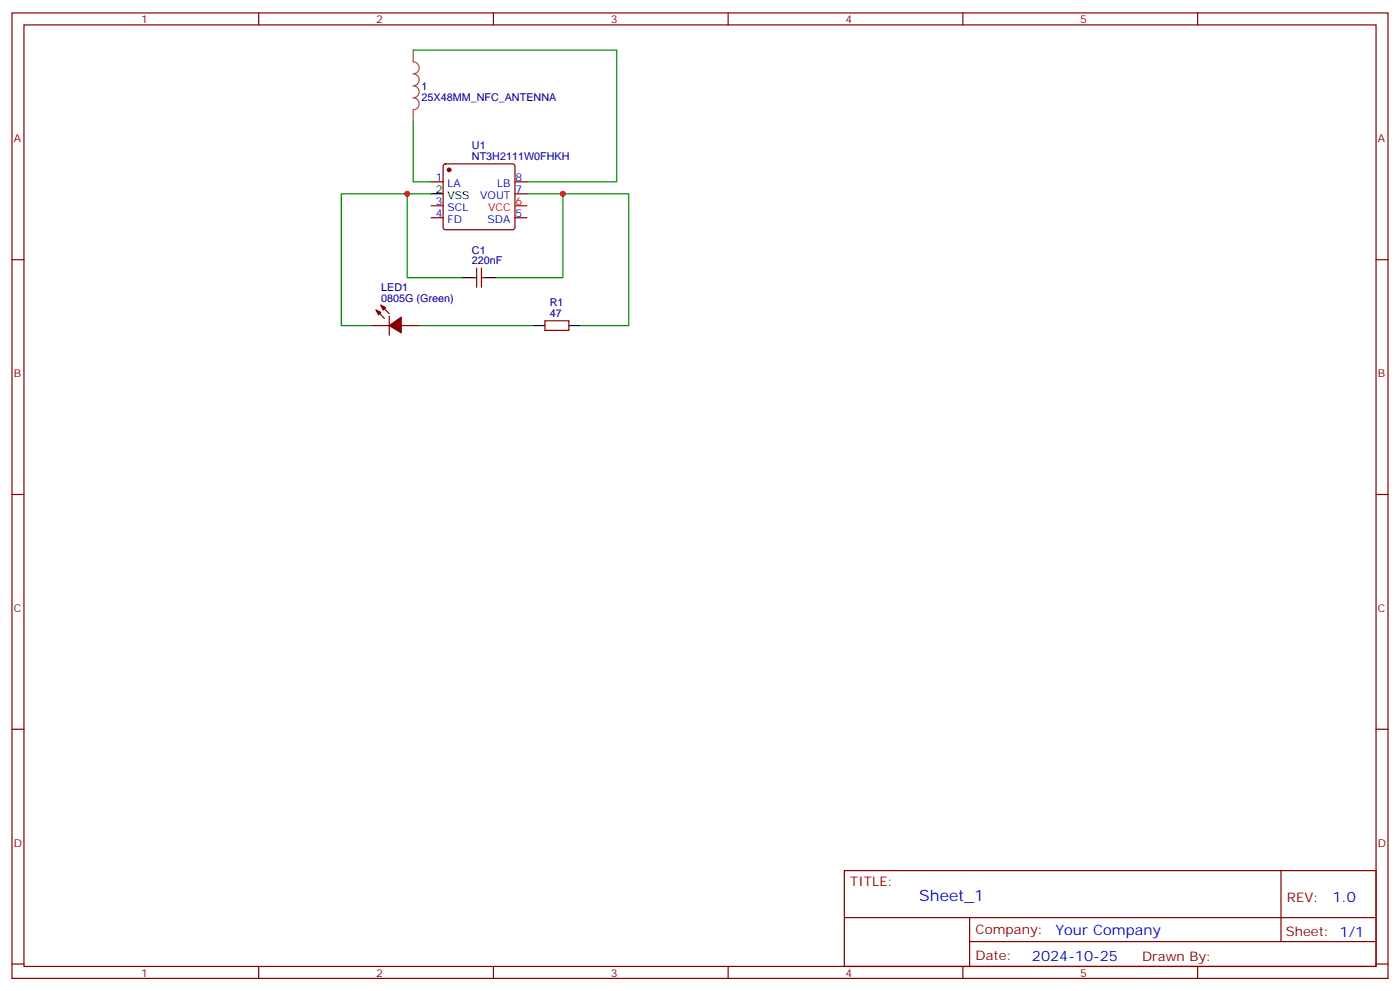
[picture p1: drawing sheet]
<svg xmlns="http://www.w3.org/2000/svg" width="412mm" height="292mm" viewBox="0 0 412 292" stroke-linecap="round" stroke-linejoin="round" font-family="sans-serif">
<g fill="none" stroke="#870000" stroke-width=".35">
<path d="M3.5 3.8h405.4v284.3h-405.4zM7.1 7.3h398.2v277.3h-398.2zM76.2 3.8v3.5M145.3 3.8v3.5M214.5 3.8v3.5M283.6 3.8v3.5M352.8 3.8v3.5M127 53.6h3.5M130.8 48.5l.4-.2h19.8l.5 .2 .2 .5v18l-.2 .5-.5 .2h-19.8l-.5-.3-.2-.4v-18zM151.7 53.6h3.5M151.7 57.1h3.5M3.5 76.5h3.6"/>
<path d="M127 64.1h3.5M127 60.6h3.5M140.4 79v5.6M141.8 79v5.6M151.7 64.1h3.5M405.3 76.5h3.6M109.4 95.9h5.3M110.8 91.3l2.4 2.5M112.2 89.9l2.5 2.5M114.7 93.1v5.6M118.2 95.9h5.3M139.3 81.8h1.1"/>
<path d="M141.8 81.8h1.1M160.5 94.5h7.1v2.8h-7.1zM3.5 145.6h3.6M405.3 145.6h3.6M3.5 214.8h3.6M405.3 214.8h3.6M248.7 256.4h156.6v28.2h-156.6zM377.3 256.4v20.9M248.7 270.2h156.5M285.6 277.3h119.6M285.6 270.2v14.2M3.5 283.9h3.6"/>
<path d="M76.2 284.6v3.5M145.3 284.6v3.5M214.5 284.6v3.5M283.6 284.6v3.5M352.8 284.6v3.5M405.3 283.9h3.6"/>
</g>
<path d="M151.7 60.6h3.5" fill="none" stroke="#f00" stroke-width=".35"/>
<path d="M127 57.1h3.5M135.8 81.8h3.5M142.9 81.8h3.5M157 95.9h3.5M167.6 95.9h3.5" fill="none" stroke="#000" stroke-width=".35"/>
<g fill="#870000" stroke="#870000" stroke-width=".35">
<path d="M110.8 91.3l1.4 .7-.7 .7z"/>
<path d="M112.2 89.9l1.4 .7-.7 .7z"/>
<path d="M114.7 95.9l3.5-2.5v4.6z"/>
<circle cx="132.3" cy="50" r=".53"/>
</g>
<path d="M121.7 14.7v3.5a1.76 1.76 0 0 1 1.8 1.8 1.76 1.76 0 0 1-1.8 1.7 1.76 1.76 0 0 1 1.8 1.8 1.76 1.76 0 0 1-1.8 1.8 1.76 1.76 0 0 1 1.8 1.7 1.76 1.76 0 0 1-1.8 1.8 1.76 1.76 0 0 1 1.8 1.8 1.76 1.76 0 0 1-1.8 1.7M121.7 32.4v3.5" fill="none" stroke="#a64a4a" stroke-width=".35"/>
<path d="M121.7 14.7h60v38.9h-26.5M121.7 35.9v17.7h5.3M119.9 57.1h-19.4v38.8h8.9M127 57.1h-7.1v24.7h15.9M155.2 57.1h10.6v24.7h-19.4M165.8 57.1h19.4v38.8h-14.1M123.5 95.9h33.5" fill="none" stroke="#008700" stroke-width=".35"/>
<g fill="#c00">
<circle cx="119.9" cy="57.1" r=".88"/>
<circle cx="165.8" cy="57.1" r=".88"/>
</g>
<text font-size="4.6" fill="#00f" x="270.8" y="265.4">Sheet_1</text>
<g font-size="4.2" fill="#00f">
<text x="392.5" y="265.7">1.0</text>
<text x="310.9" y="275.2">Your Company</text>
<text x="304" y="283">2024-10-25</text>
</g>
<g font-size="3.9" fill="#800">
<text x="250.5" y="261">TITLE:</text>
<text x="379.1" y="265.7">REV:</text>
<text x="287.4" y="275.2">Company:</text>
<text x="378.7" y="275.8">Sheet: 1/1</text>
<text x="287.4" y="282.9">Date:</text>
<text x="336.4" y="282.9">Draw</text>
<text x="346.6" y="282.9">n By:</text>
</g>
<g font-size="3.2" fill="#800">
<text x="41.6" y="6.8">1</text>
<text x="110.8" y="6.8">2</text>
<text x="179.9" y="6.8">3</text>
<text x="249.1" y="6.8">4</text>
<text x="318.2" y="6.8">5</text>
<text x="4.1" y="41.9">A</text>
<text x="405.9" y="41.9">A</text>
<text x="4.1" y="111.1">B</text>
<text x="405.9" y="111.1">B</text>
<text x="4.1" y="180.2">C</text>
<text x="405.9" y="180.2">C</text>
<text x="4.1" y="249.3">D</text>
<text x="405.9" y="249.3">D</text>
<text x="41.6" y="287.6">1</text>
<text x="110.8" y="287.6">2</text>
<text x="179.9" y="287.6">3</text>
<text x="249.1" y="287.6">4</text>
<text x="318.2" y="287.6">5</text>
</g>
<g font-size="3.2" fill="#000080">
<text x="124.2" y="29.7">25X48MM_NFC_ANTENNA</text>
<text x="124.2" y="26.4">1</text>
<text x="139" y="47.2">NT3H2111W0FHKH</text>
<text x="139" y="44">U1</text>
<text x="139" y="77.9">220nF</text>
<text x="139" y="74.7">C1</text>
<text x="112.3" y="88.8">0805G (Green)</text>
<text x="112.3" y="85.7">LED1</text>
<text x="161.9" y="93.4">47</text>
<text x="161.9" y="90.2">R1</text>
</g>
<g font-size="3.2" fill="#00f">
<text x="128.3" y="53.2">1</text>
<text x="151.9" y="53.2">8</text>
<text x="131.8" y="55">LA</text>
<text x="141.4" y="58.5">VOUT</text>
<text x="146.4" y="55">LB</text>
<text x="151.9" y="56.7">7</text>
<text x="128.3" y="63.8">4</text>
<text x="128.3" y="60.3">3</text>
<text x="131.8" y="65.5">FD</text>
<text x="131.8" y="62">SCL</text>
<text x="143.6" y="65.5">SDA</text>
<text x="151.9" y="63.8">5</text>
</g>
<g font-size="3.2">
<text x="128.3" y="56.7">2</text>
<text x="131.8" y="58.5">VSS</text>
</g>
<g font-size="3.2" fill="#f00">
<text x="143.8" y="62">VCC</text>
<text x="151.9" y="60.3">6</text>
</g>
</svg>
